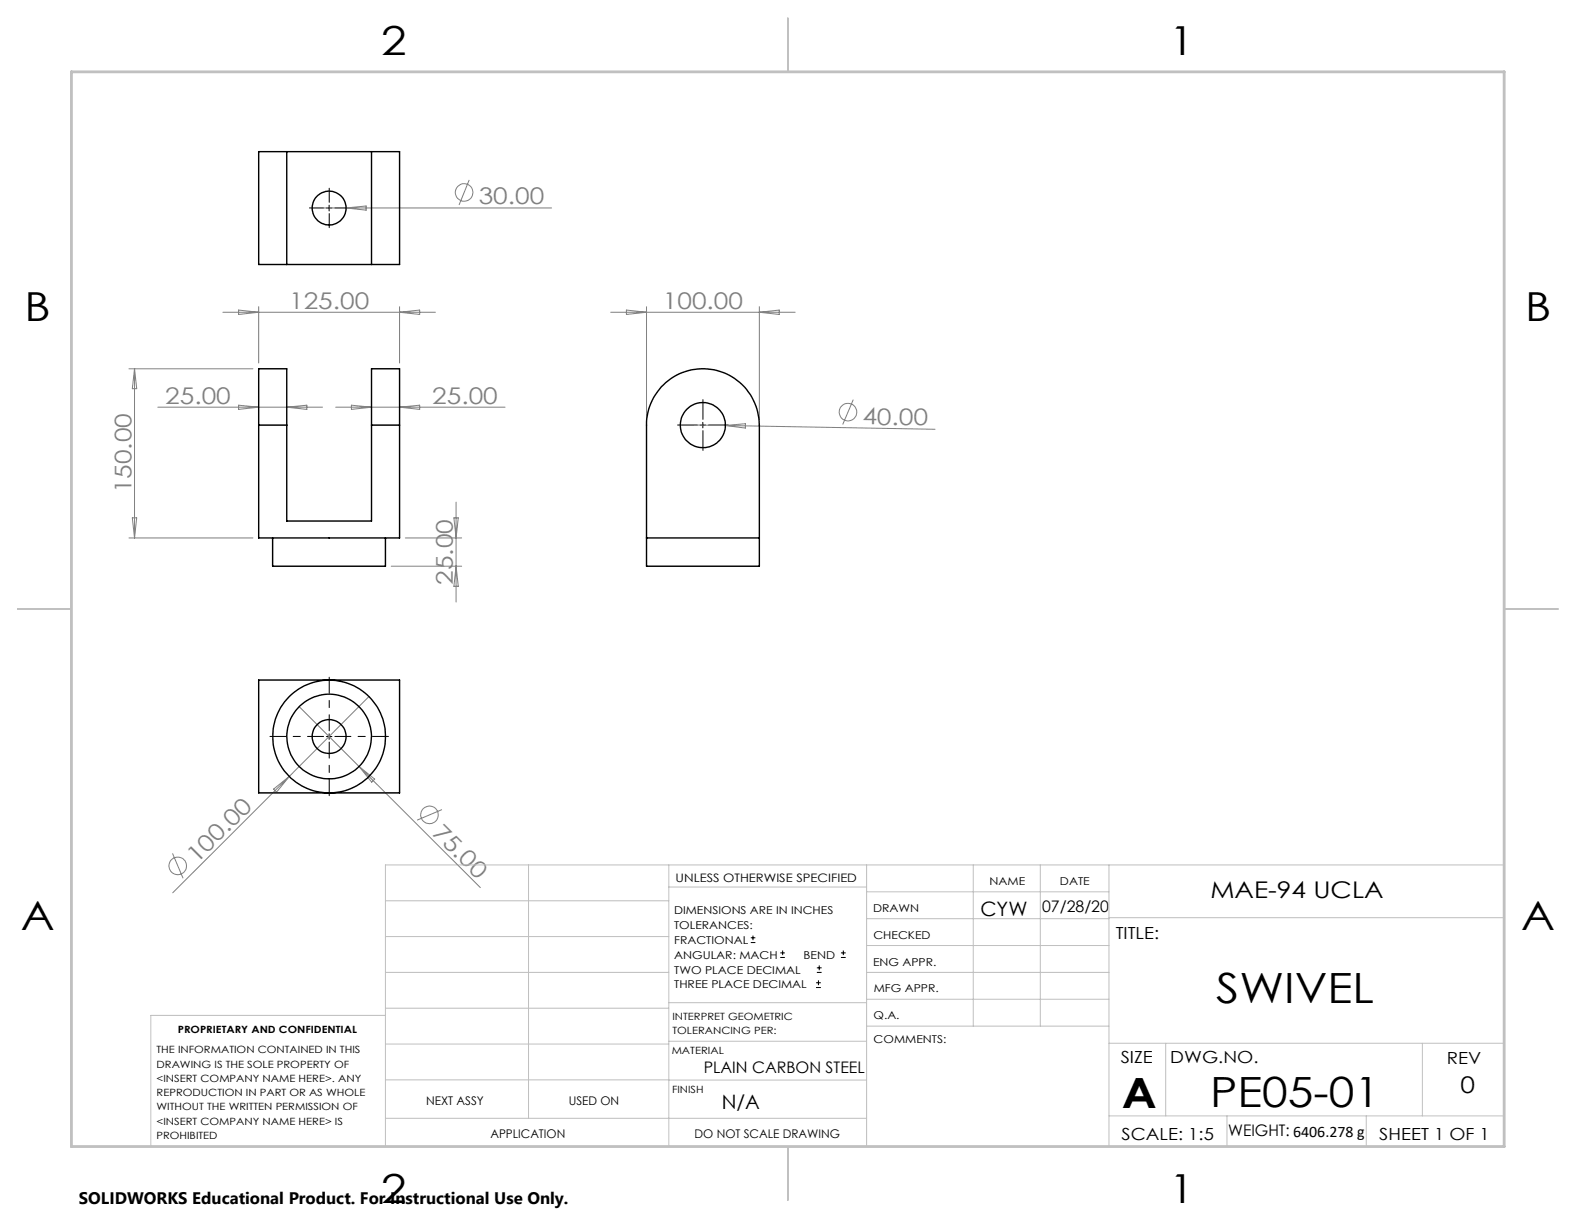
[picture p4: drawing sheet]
<svg xmlns="http://www.w3.org/2000/svg" width="279mm" height="216mm" viewBox="0 0 279 216" stroke-linecap="round" stroke-linejoin="round" font-family="sans-serif">
<g fill="none" stroke="#808080" stroke-width=".18">
<path d="M55.4 36.9h42.4M61.3 36.9l3.6-.4v.8zM83.2 31.9l-1.8 4.4M39.5 55.4h37.7M42.3 55l3.6 .4-3.6 .3zM45.9 54.4v9.9M70.8 54.4v9.9M70.8 55.4l3.6-.4v.7zM108.3 55.4h32.7M111.1 55l3.5 .4-3.5 .3zM114.6 54.4v20M134.6 54.4v20"/>
<path d="M134.6 55.4l3.5-.4v.7zM22.9 65.4h21.9M23.8 65.4v30M23.8 65.4l.4 3.5h-.7zM28 72.2h29.2M42.3 71.8l3.6 .4-3.6 .4zM50.8 72.2l3.6-.4v.8zM59.5 72.2h30M62.3 71.8l3.6 .4-3.6 .4zM70.8 72.2l3.6-.4v.8zM120.6 75.3l8 .1M128.6 75.4l37.2 .7"/>
<path d="M128.6 75.4l3.6-.3v.8zM151.3 70.8l-1.9 4.4M22.9 95.4h21.9M23.5 91.8h.7l-.4 3.6zM71.9 95.4h9.9M80.5 91.8h.7l-.3 3.6zM80.9 89v17.7M69.4 100.4h12.4M80.9 100.4l.3 3.5h-.7zM48.5 139.9l2.8-2.3-2.3 2.8zM53.1 125.3l10.5 10.6M63.6 135.9l21.6 21.4"/>
<path d="M63.6 135.9l2.8 2.2-.5 .5zM65.4 123.5l-34.8 34.8M30.6 151.3l1.9 4.4M78.4 143.5l-4.5 1.9"/>
<circle cx="82.3" cy="34.1" r="1.55"/>
<circle cx="150.3" cy="73.1" r="1.57"/>
<circle cx="31.5" cy="153.5" r="1.55"/>
<circle cx="76.2" cy="144.4" r="1.57"/>
</g>
<g fill="none" stroke="#000" stroke-width=".18">
<path d="M57.9 36.9h.9M58.3 36.4v1M124.1 75.4h1M124.6 74.9v.9M57.9 130.6h.9M58.3 130.1v1M133.1 167.1h.8M133.1 166.2h.8M133.5 165.8v.9M138.3 169.7h.8M138.3 168.9h.8M138.7 168.5v.8"/>
<path d="M144.7 175h.8M144.7 174.2h.8M144.8 172.4h.9M144.8 171.6h.9M145.1 173.8v.8M145.2 171.1v.9M149.1 169.7h.8M149.1 168.9h.8M149.5 168.5v.8"/>
</g>
<path d="M57.4 130.5h-9.5M58.4 129.5v-9.5M58.4 131.5v9.5M59.4 130.5h9.5" fill="none" stroke="#000" stroke-width=".18" stroke-dasharray="15.2 1.3 1.3 1.3" stroke-dashoffset="12.4"/>
<path d="M57.4 36.9h-2.5M58.4 35.9v-2.5M58.4 37.9v2.5M59.4 36.9h2.5M123.6 75.3h-3.5M124.6 74.3v-3.5M124.6 76.3v3.5M125.6 75.3h3.5" fill="none" stroke="#000" stroke-width=".18" stroke-dasharray="15.2 1.3 1.3 1.3"/>
<g fill="none" stroke="#c0c0c0" stroke-width=".18">
<path d="M68.3 159.7h50.3M93.7 153.3v44.9M118.6 153.3v49.9M118.6 157.2h35M153.6 153.3v49.9M153.6 158.1h43M172.5 153.3v28.6M184.4 153.3v28.6M196.6 153.3v49.9M266.7 153.3h-198.4v49.9M68.3 178.7h50.3M68.3 172.4h50.3"/>
<path d="M68.3 166h50.3M68.3 180h-41.6v23.2M118.6 177.7h35M153.6 167.6h43M153.6 162.8h43M153.6 172.4h43M153.6 177.1h43M196.6 162.7h70.1M68.3 198.2h85.3M68.3 185.1h50.3M68.3 191.4h50.3M118.6 191.5h35"/>
<path d="M118.6 184.6h35M153.6 181.9h43M196.6 197.8h70.1M196.6 184.9h70.1M206.7 184.9v12.9M217.5 197.8v5.4M242.2 197.8v5.4M252.2 184.9v12.9"/>
</g>
<path d="M139.7 3.2v9.5M3.1 107.9h9.6M266.7 107.9h9.5M139.7 203.2v9.6" fill="none" stroke="#c0c0c0" stroke-width=".25"/>
<path d="M12.7 12.7h254v190.5h-254z" fill="none" stroke="#c0c0c0" stroke-width=".5"/>
<g fill="none" stroke="#000" stroke-width=".25">
<path d="M45.9 26.9h24.9v20h-24.9zM50.8 26.9v20M65.9 26.9v20M45.9 75.4v-10h4.9v10M45.9 75.4h4.9M45.9 75.4v20h24.9v-20M50.8 75.4v17h15.1v-17M65.9 75.4v-10h4.9v10M65.9 75.4h4.9M117.2 68.6a10 10 0 0 1 11-2.6 10 10 0 0 1 6.4 9.4v25h-20v-25a10 10 0 0 1 2.6-6.8zM48.3 95.4v5h20v-5M114.6 95.4h20"/>
<path d="M45.9 120.5h24.9v20h-24.9z"/>
<circle cx="58.3" cy="36.9" r="3"/>
<circle cx="124.6" cy="75.4" r="4"/>
<circle cx="58.3" cy="130.5" r="10"/>
<circle cx="58.3" cy="130.5" r="3"/>
<circle cx="58.4" cy="130.5" r="7.5"/>
</g>
<g font-size="7.4">
<text x="215.6" y="177.7">SWIVEL</text>
<text x="198.9" y="196.3">A</text>
<text x="214.5" y="196.2">PE05-01</text>
</g>
<g font-size="7.1">
<text x="67.6" y="9.7">2</text>
<text x="207.3" y="9.7">1</text>
<text x="4.4" y="56.9">B</text>
<text x="270.4" y="56.9">B</text>
<text x="3.7" y="164.9">A</text>
<text x="269.7" y="164.9">A</text>
<text x="67.6" y="213.2">2</text>
<text x="207.3" y="213.2">1</text>
</g>
<g font-size="4.1" fill="#808080">
<text x="84.9" y="36.2">30.00</text>
<text x="51.3" y="54.8">125.00</text>
<text x="117.5" y="54.8">100.00</text>
<text x="29.3" y="71.6">25.00</text>
<text x="76.6" y="71.6">25.00</text>
<text x="152.9" y="75.2" transform="rotate(1 152.9 75.2)">40.00</text>
<text x="23.3" y="87.5" transform="rotate(-90 23.3 87.5)">150.00</text>
<text x="80.3" y="103.7" transform="rotate(-90 80.3 103.7)">25.00</text>
<text x="76.5" y="147.8" transform="rotate(45 76.5 147.8)">75.00</text>
<text x="34.9" y="153.2" transform="rotate(-45 34.9 153.2)">100.00</text>
</g>
<g font-size="4.1">
<text x="214.6" y="159.2">MAE-94 UCLA</text>
<text x="258.9" y="193.8">0</text>
</g>
<g font-size="3.5">
<text x="173.8" y="162.3">CYW</text>
<text x="127.9" y="196.6">N/A</text>
</g>
<g font-size="3">
<text x="197.8" y="166.4">TITLE:</text>
<text x="198.7" y="188.4">SIZE</text>
<text x="207.5" y="188.4">DWG.NO.</text>
<text x="256.5" y="188.5">REV</text>
<text x="198.8" y="202">SCALE: 1:5</text>
<text x="244.5" y="202">SHEET 1 OF 1</text>
<text x="14" y="213.5">SOLIDWORKS Educational Product. For Instructional Use Only.</text>
</g>
<g font-size="2.8">
<text x="184.8" y="161.6">07/28/20</text>
<text x="124.8" y="190.2">PLAIN CARBON STEEL</text>
<text x="217.7" y="201.4">WEIGHT: 6406.278 g</text>
</g>
<g font-size="2.1">
<text x="119.8" y="156.4">UNLESS OTHERWISE SPECIFIED</text>
<text x="75.5" y="195.9">NEXT ASSY</text>
<text x="100.9" y="195.9">USED ON</text>
<text x="87" y="201.7">APPLICATION</text>
<text x="123.1" y="201.8">DO NOT SCALE DRAWING</text>
</g>
<g font-size="1.9">
<text x="119.5" y="162">DIMENSIONS ARE IN INCHES</text>
<text x="154.8" y="161.6">DRAWN</text>
<text x="175.4" y="156.8">NAME</text>
<text x="187.9" y="156.9">DATE</text>
<text x="119.5" y="164.6">TOLERANCES:</text>
<text x="119.5" y="167.3">FRACTIONAL</text>
<text x="154.9" y="166.5">CHECKED</text>
<text x="119.5" y="169.9">ANGULAR: MACH</text>
<text x="119.5" y="172.6">TWO PLACE DECIMAL</text>
<text x="142.5" y="169.9">BEND</text>
<text x="154.8" y="171.2">ENG APPR.</text>
<text x="119.5" y="175.2">THREE PLACE DECIMAL</text>
<text x="154.9" y="175.9">MFG APPR.</text>
<text x="154.9" y="180.6">Q.A.</text>
<text x="154.9" y="184.8">COMMENTS:</text>
</g>
<g font-size="1.8">
<text x="31.5" y="183.1">PROPRIETARY AND CONFIDENTIAL</text>
<text x="119.2" y="180.8">INTERPRET GEOMETRIC</text>
<text x="119.2" y="183.3">TOLERANCING PER:</text>
<text x="27.8" y="186.7">THE INFORMATION CONTAINED IN THIS</text>
<text x="27.8" y="189.2">DRAWING IS THE SOLE PROPERTY OF</text>
<text x="27.8" y="191.8">&lt;INSERT COMPANY NAME HERE&gt;. ANY</text>
<text x="119.1" y="186.9">MATERIAL</text>
<text x="27.8" y="194.3">REPRODUCTION IN PART OR AS WHOLE</text>
<text x="27.8" y="196.8">WITHOUT THE WRITTEN PERMISSION OF</text>
<text x="119.1" y="193.7">FINISH</text>
<text x="27.8" y="199.3">&lt;INSERT COMPANY NAME HERE&gt; IS</text>
<text x="27.8" y="201.9">PROHIBITED</text>
</g>
</svg>
